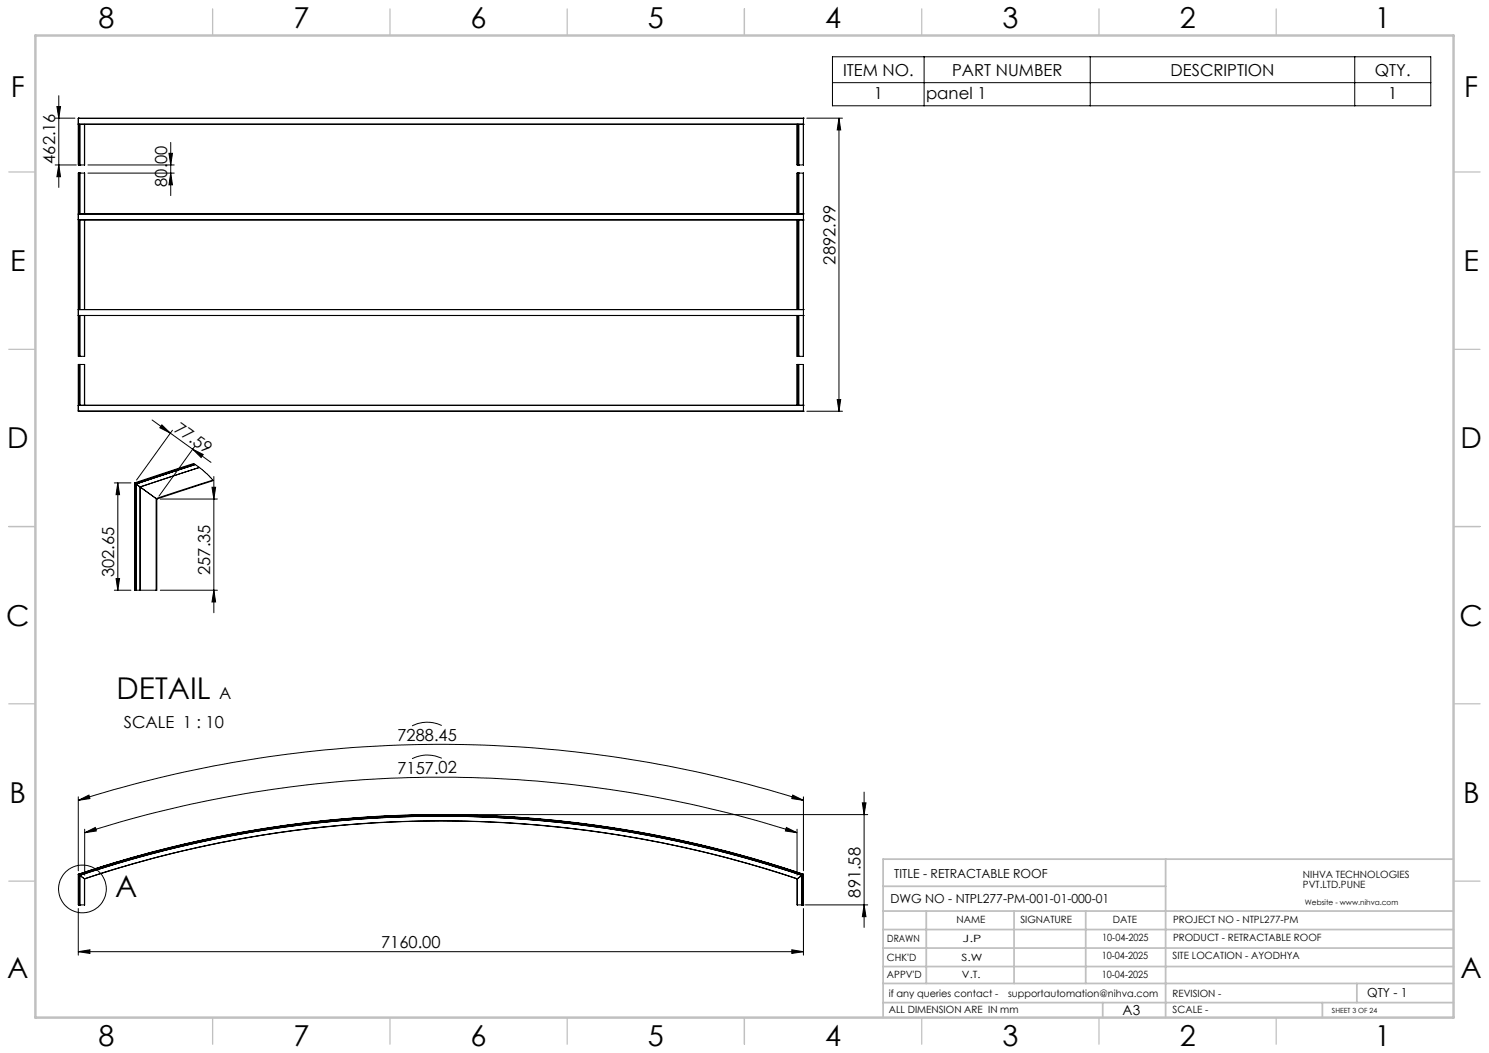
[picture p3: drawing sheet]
<svg xmlns="http://www.w3.org/2000/svg" width="420mm" height="297mm" viewBox="0 0 420 297" stroke-linecap="round" stroke-linejoin="round" font-family="sans-serif">
<g fill="none" stroke="#000" stroke-width=".28">
<path d="M234.8 16h168.8v13.8h-168.8zM260.7 16v13.8M307.5 16v13.8M382.1 16v13.8M15.6 33.3h5.5M16.1 30.1h1l-.5 3.2zM16.6 27v25.9M22.1 33.4h204.5M22.1 35h204.5M22.1 35v.1M22.1 33.4v1.6M22.1 33.3h204.5"/>
<path d="M22.1 33.3v.1M22.1 35.1h204.5M22.1 35.1h.1M22.1 33.3h.1M22.1 35.1v11.4M22.2 35.1v11.4M22.5 35.1v11.4M23.8 35.1v11.4M23.9 35.1l-.1 11.4M224.8 35.1l.1 11.4M224.9 35.1v11.4M225.3 35.1v11.4"/>
<path d="M226.6 33.3h.1M226.6 33.3v.1M226.6 35.1h.1M226.6 35.1v11.4M226.6 35v.1M226.6 33.4v1.6M227.6 33.3h10M234.8 23.3h168.8M236.6 33.3v82.7M236.6 33.3l.5 3.4h-1zM15.6 46.5h5.9M16.6 46.5l.5 3.3h-1z"/>
<path d="M22.1 48.8v51.7M22.1 46.5h1.7M22.1 48.8h1.7M22.1 48.8v11.5M22.2 48.8h.1M22.2 46.5h.1M22.2 48.8v11.5M22.5 48.8h.1M22.5 46.5h.1M22.5 48.8v11.5M23.8 48.8l.1 11.5M23.8 48.8v11.5"/>
<path d="M24.8 46.5h24.3M24.8 48.8h24.3M47.7 43.2h.9l-.4 3.3zM48.2 40.2v15M48.2 48.8l.4 3.3h-.9zM224.9 48.8l-.1 11.5M224.9 46.5h1.7M224.9 48.8h1.7M224.9 48.8v11.5M224.9 48.8h.1M224.9 46.5h.1M225 48.8h.1"/>
<path d="M225 46.5h.1M225.3 48.8h.1M225.3 46.5h.1M225.3 48.8v11.5M226.6 48.8v51.7M226.6 48.8v11.5M22.1 60.4h204.5M22.1 62h204.5M22.1 62v.1M22.1 60.3h204.5M22.1 60.3v.1M22.1 62.1h204.5"/>
<path d="M22.1 62.1h.1M22.1 60.3h.1M22.1 62.1v25.2M22.2 62.1v25.2M22.5 62.1v25.2M23.8 62.1v25.2M23.9 62.1v25.2M224.8 62.1v25.2M224.9 62.1v25.2M225.3 62.1v25.2M226.6 60.3h.1M226.6 60.3v.1"/>
<path d="M226.6 62.1h.1M226.6 62.1v25.2M226.6 62v.1M22.1 87.3h204.5M22.1 89h204.5M22.1 87.3h.1M22.1 89h.1M22.1 89v11.5M22.2 89v11.5M22.5 89v11.5M23.8 89v11.5M23.9 89l-.1 11.5"/>
<path d="M224.8 89l.1 11.5M224.9 89v11.5M225.3 89v11.5M226.6 87.3h.1M226.6 89h.1M226.6 89v11.5M22.1 116h204.5M22.1 114.3h204.5M22.1 116h.1M22.1 114.3h.1M22.1 102.8v13.2M22.1 102.8v11.5"/>
<path d="M22.1 100.5h1.7M22.1 102.8h1.7M22.2 102.8h.1M22.2 100.5h.1M22.2 102.8v11.5M22.5 100.5h.1M22.5 102.8h.1M22.5 102.8v11.5M23.8 102.8l.1 11.5M23.8 102.8v11.5M42.9 118.5l16.6 11.9M45.6 119.8l2.4 2.4-2.9-1.6z"/>
<path d="M224.9 102.8l-.1 11.5M224.9 102.8v11.5M224.9 100.5h1.7M224.9 102.8h1.7M224.9 100.5h.1M224.9 102.8h.1M225 100.5h.1M225 102.8h.1M225.3 100.5h.1M225.3 102.8h.1M225.3 102.8v11.5M226.6 114.3h.1"/>
<path d="M226.6 116h.1M226.6 102.8v13.2M226.6 102.8v11.5M227.6 116h10M236.1 112.7h1l-.5 3.3zM32.2 136.2h4.7M33.2 136.2v30.3M33.2 136.2l.5 3.3h-1zM38 136.2l16.6-5.5 2.9 2.2 2.6 2.7-15.9 5.2M38 136.2l.1 .2M38 136.2v30.3h.1M38.1 136.4l.2 .1"/>
<path d="M38.1 136.4v30.1M38.3 136.5h.1M38.3 136.5v30M38.4 136.5l1.1 .8M39.5 137.3v.1M39.5 137.3v29.2M39.5 137.4l4.5 3.2M39.5 137.4v29.1M48.6 121.4l-10.1 14M54.4 126.7l2.9 1.5-.6 .8zM54.8 130.9l-16.7 5.5M54.9 125.9l-10.1 14"/>
<path d="M55 131l-16.7 5.5M55.1 131.1l-16.7 5.4M56.2 131.8l-16.7 5.5M56.3 131.9l-16.8 5.5M59.8 137.4h1l-.5 3.4zM60 135.4l-16 5.2M60.3 134.4v38.4M44 140.6l.2 .2M44 140.6v25.9M44.2 140.8v25.7h-.2M45.2 140.8h16.1M32.2 166.5h4.7"/>
<path d="M32.7 163.2h1l-.5 3.3zM38.1 166.5h.2M38.3 166.5h.1M38.4 166.5h1.1M39.5 166.5h.1M39.5 166.5h4.5M45.2 166.5h16.1M60.3 166.5l.5 3.3h-1zM124.6 204.6a9.2 9.2 0 0 0-8.4 .1M124.6 213.9a9.5 9.5 0 0 0-8.4 .1M22.1 225.7l3-1.4 .3 .9zM22.1 225.7a338.7 338.7 0 0 1 204.5 0"/>
<path d="M22.1 224.8v20.8M23.9 233.9v13M23.9 234.9l3-1.5 .3 1zM23.9 234.9a330 330 0 0 1 200.9 0M125.3 229.8h119.5M221.8 233.4l3 1.5-3.3-.5zM223.6 224.3l3 1.4-3.3-.5zM224.8 233.9v13M226.6 224.8v20.8M243.2 226.4h1.1l-.6 3.4zM243.7 223.4v38.2M22.1 246.6h.1"/>
<path d="M22.1 246.6a319.2 319.2 0 0 1 204.5 0M22.1 246.6v8.6M22.1 256.3v13.1M22.1 246.6a319.6 319.6 0 0 1 204.5 0M22.1 255.2h1.7M22.1 246.6l.1 .1M22.2 246.7a319.4 319.4 0 0 1 204.4 0M22.2 255.2h.1M22.2 246.7h.1M22.2 246.7a319.2 319.2 0 0 1 204.3 0M22.2 246.7l.3 .2M22.2 246.7v8.5"/>
<path d="M22.5 246.9a319.2 319.2 0 0 1 203.7 0M22.5 246.9h.1M22.5 255.2h.1M22.5 246.9l1.3 1M22.5 246.9v8.3M23.8 247.9a317 317 0 0 1 201.1 0M23.8 247.9h.1M23.8 247.9v7.3M23.9 247.9a317.2 317.2 0 0 1 200.9 0M23.9 247.9l-.1 7.3M224.8 247.9l.1 7.3M224.9 247.9h-.1"/>
<path d="M224.9 255.2h1.7M224.9 247.9v7.3M226.2 255.2h.1M226.2 246.9h.1M226.2 246.9v8.3M226.2 246.9l-1.3 1M226.5 246.7h.1M226.5 255.2h.1M226.5 246.7v8.5M226.5 246.7l-.3 .2M226.6 246.6v8.6M226.6 246.6v.1"/>
<path d="M226.6 256.3v13.1M226.6 246.6h.1M227.2 255.2h17.6M243.7 255.2l.6 3.3h-1.1zM22.1 268.4l3.3-.5v1zM22.1 268.4h204.5M223.3 267.9l3.3 .5-3.3 .5z"/>
<circle cx="23.3" cy="250.7" r="6.7"/>
</g>
<path d="M22.1 246.6a319.2 319.2 0 0 1 204.5 0M23.9 247.9a317.1 317.1 0 0 1 200.9 0" fill="none" stroke="#c0c0c0" stroke-width=".28"/>
<g fill="none" stroke="#c0c0c0" stroke-width=".35">
<path d="M60 2.5v7.5M110 2.5v7.5M160 2.5v7.5M210 2.5v7.5M260 2.5v7.5M310 2.5v7.5M360 2.5v7.5M2.5 48.5h7.5M410 48.5h7.5M2.5 98.5h7.5M410 98.5h7.5M2.5 148.5h7.5"/>
<path d="M410 148.5h7.5M2.5 198.5h7.5M410 198.5h7.5M2.5 248.5h7.5M410 248.5h7.5M60 287v7.5M110 287v7.5M160 287v7.5M210 287v7.5M260 287v7.5M310 287v7.5M360 287v7.5"/>
</g>
<g fill="none" stroke="#c0c0c0" stroke-width=".5">
<path d="M249.1 257h160.9M249.1 250h79.7M261.3 257v20.4M286 257v20.4M306.2 257v20.4M328.8 242.3v44.7M410 242.3h-160.9v44.7M249.1 272.6h160.9M249.1 267.4h160.9M249.1 262.2h160.9M249.1 277.4h160.9M382.7 277.4v5.4"/>
<path d="M249.1 282.8h160.9M311 282.8v4.2M373 282.8v4.2"/>
</g>
<path d="M10 10h400v277h-400z" fill="none" stroke="#c0c0c0" stroke-width=".7"/>
<g fill="#000">
<path d="M236.6 33.3l.5 3.4h-1zM236.1 112.7h1l-.5 3.3zM47.7 43.2h.9l-.4 3.3zM48.2 48.8l.4 3.3h-.9zM59.8 137.4h1l-.5 3.4zM60.3 166.5l.5 3.3h-1zM33.2 136.2l.5 3.3h-1zM32.7 163.2h1l-.5 3.3z"/>
<path d="M16.6 46.5l.5 3.3h-1zM16.1 30.1h1l-.5 3.2z"/>
<path d="M45.6 119.8l2.4 2.4-2.9-1.6zM54.4 126.7l2.9 1.5-.6 .8z"/>
<path d="M221.8 233.4l3 1.5-3.3-.5zM23.9 234.9l3-1.5 .3 1z"/>
<path d="M223.6 224.3l3 1.4-3.3-.5zM22.1 225.7l3-1.4 .3 .9z"/>
<path d="M243.2 226.4h1.1l-.6 3.4zM243.7 255.2l.6 3.3h-1.1z"/>
<path d="M22.1 268.4l3.3-.5v1zM223.3 267.9l3.3 .5-3.3 .5z"/>
</g>
<g font-size="8.5">
<text x="32.9" y="197.2">DETAIL</text>
<text x="32.5" y="253">A</text>
</g>
<g font-size="8.1">
<text x="27.8" y="8">8</text>
<text x="82.8" y="8">7</text>
<text x="132.8" y="8">6</text>
<text x="182.8" y="8">5</text>
<text x="232.8" y="8">4</text>
<text x="282.8" y="8">3</text>
<text x="332.8" y="8">2</text>
<text x="387.8" y="8">1</text>
<text x="3" y="27.2">F</text>
<text x="413" y="27.2">F</text>
<text x="2.8" y="76.5">E</text>
<text x="412.8" y="76.5">E</text>
<text x="2" y="126.5">D</text>
<text x="412" y="126.5">D</text>
<text x="1.7" y="176.5">C</text>
<text x="411.7" y="176.5">C</text>
<text x="2.7" y="226.5">B</text>
<text x="412.7" y="226.5">B</text>
<text x="2" y="275.7">A</text>
<text x="412" y="275.7">A</text>
<text x="27.8" y="295">8</text>
<text x="82.8" y="295">7</text>
<text x="132.8" y="295">6</text>
<text x="182.8" y="295">5</text>
<text x="232.8" y="295">4</text>
<text x="282.8" y="295">3</text>
<text x="332.8" y="295">2</text>
<text x="387.8" y="295">1</text>
</g>
<g font-size="4.7">
<text x="237.8" y="21.3">ITEM NO.</text>
<text x="268.5" y="21.3">PART NUMBER</text>
<text x="330.2" y="21.3">DESCRIPTION</text>
<text x="387.8" y="21.3">QTY.</text>
<text x="246.5" y="27.8">1</text>
<text x="261.2" y="27.8">panel 1</text>
<text x="391.6" y="27.8">1</text>
<text x="15.6" y="46.2" transform="rotate(-90 15.6 46.2)">462.16</text>
<text x="47.2" y="52.7" transform="rotate(-90 47.2 52.7)">80.00</text>
<text x="235.6" y="74.6" transform="rotate(-90 235.6 74.6)">2892.99</text>
<text x="48.9" y="121.5" transform="rotate(36 48.9 121.5)">77.59</text>
<text x="32.2" y="162.9" transform="rotate(-90 32.2 162.9)">302.65</text>
<text x="59.3" y="162.2" transform="rotate(-90 59.3 162.2)">257.35</text>
<text x="61.8" y="197.2">A</text>
<text x="35" y="205.4">SCALE 1 : 10</text>
<text x="112.1" y="209" transform="rotate(-1 112.1 209)">7288.45</text>
<text x="112.1" y="218.3" transform="rotate(-1 112.1 218.3)">7157.02</text>
<text x="242.8" y="253.2" transform="rotate(-90 242.8 253.2)">891.58</text>
<text x="107.5" y="267.4">7160.00</text>
</g>
<text font-size="3.9" x="316.7" y="286.4">A3</text>
<g font-size="3.5">
<text x="252.2" y="247.7">TITLE - RETRACTABLE ROOF</text>
<text x="251.2" y="254.8">DWG NO - NTPL277-PM-001-01-000-01</text>
<text x="385.6" y="281.2">QTY - 1</text>
</g>
<g font-size="2.8">
<text x="367.5" y="247.7">NIHVA TECHNOLOGIES</text>
<text x="367.5" y="250.5">PVT.LTD.PUNE</text>
<text x="269.8" y="260.4">NAME</text>
<text x="287.8" y="260.4">SIGNATURE</text>
<text x="313.9" y="260.5">DATE</text>
<text x="330.9" y="260.5">PROJECT NO - NTPL277-PM</text>
<text x="250.3" y="265.7">DRAWN</text>
<text x="271.5" y="265.7">J.P</text>
<text x="310.9" y="265.5">10-04-2025</text>
<text x="330.9" y="265.5">PRODUCT - RETRACTABLE ROOF</text>
<text x="250.2" y="271.1">CHK'D</text>
<text x="250.2" y="275.8">APPV'D</text>
<text x="271.2" y="271">S.W</text>
<text x="271.3" y="275.8">V.T.</text>
<text x="310.8" y="270.6">10-04-2025</text>
<text x="310.8" y="275.8">10-04-2025</text>
<text x="330.7" y="270.6">SITE LOCATION - AYODHYA</text>
<text x="250.7" y="281.1">if any queries contact -</text>
<text x="284.3" y="281.1">supportautomation@nihva.com</text>
<text x="330.7" y="281.1">REVISION -</text>
<text x="250.7" y="285.6">ALL DIMENSION ARE IN mm</text>
<text x="330.7" y="285.6">SCALE -</text>
</g>
<text font-size="2.1" x="368.1" y="255.1">Website - www.nihva.com</text>
<text font-size="2" x="375.7" y="285.6">SHEET 3 OF 24</text>
</svg>
